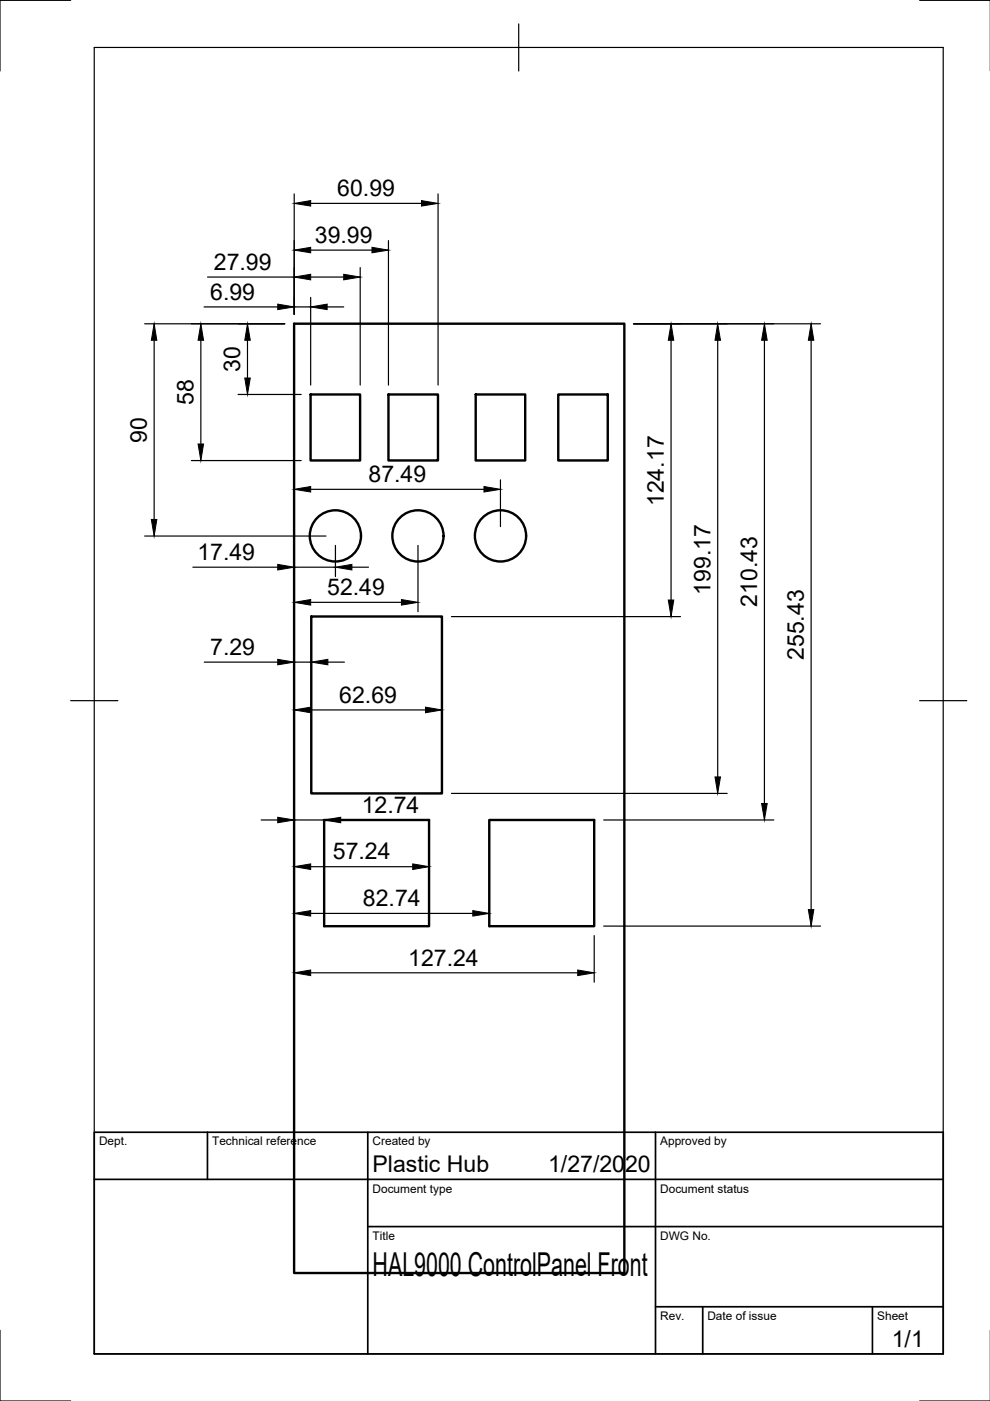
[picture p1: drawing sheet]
<svg xmlns="http://www.w3.org/2000/svg" width="210mm" height="297mm" viewBox="0 0 210 297" stroke-linecap="round" stroke-linejoin="round" font-family="sans-serif">
<!-- layer: Visible -->
<g fill="none" stroke="#000" stroke-width=".51">
<path d="M62.4 68.6h70v201.3h-70zM65.8 83.6h10.5v14h-10.5zM82.4 83.6h10.5v14h-10.5zM100.9 83.6h10.5v14h-10.5zM118.4 83.6h10.5v14h-10.5zM66 130.7h27.7v37.5h-27.7zM68.7 173.8h22.3v22.6h-22.3zM103.7 173.8h22.3v22.6h-22.3z"/>
<circle cx="71.1" cy="113.6" r="5.4"/>
<circle cx="88.6" cy="113.6" r="5.4"/>
<circle cx="106.1" cy="113.6" r="5.4"/>
</g>
<!-- layer: Border -->
<path d="M15 .1h-15v15M20 10.1h180v276.9h-180zM110 5.1v10M195 .1h15M15 148.6h10M195 148.6h10M0 282.1v14.9h15M195 297h15" fill="none" stroke="#000" stroke-width=".25"/>
<!-- layer: TitleBlock -->
<path d="M20 240.1h180v46.9h-180zM20 250h180M44 240.1v9.9M78 240.1v46.9M139 240.1v46.9M78 260.1h122M139 277.1h61M149 277.1v9.9M185 277.1v9.9" fill="none" stroke="#000" stroke-width=".36"/>
<!-- layer: Dimensions -->
<g fill="none" stroke="#000" stroke-width=".25">
<path d="M44 58.7h18.4M62.4 41.1v25.5M65.9 58.7h7M65.9 53h13M65.9 43.1h23.5M76.4 56.7v24.9M82.4 51v30.6M92.9 41.1v40.5M30.7 68.7h29.7M32.7 72.1v38M42.6 72.1v22M43.3 65.1h15.6"/>
<path d="M52.5 72.1v8M62.4 70.6v137.6M62.4 65.1h3.5M65.9 63.1v18.5M69.4 65.1h3.5M134.4 68.7h39.6M142.3 72.1v55.1M152.2 72.1v92.6M162.1 72.1v98.3M172 72.1v120.8M40.6 97.6h23.3M50.5 83.6h13.4"/>
<path d="M30.7 113.7h38.4M65.9 103.7h36.7M71.1 115.6v6.6M88.6 115.6v14.1M106.1 101.7v9.9M40.9 120.3h18M62.4 120.3h8.7M65.9 127.7h19.2M66 132.7v9.7M74.6 120.3h3.5M93.7 132.7v19.8M95.7 130.7h48.6"/>
<path d="M43.3 140.4h15.6M62.4 140.4h3.6M65.9 150.5h24.3M69.5 140.4h3.5M55.4 173.8h3.5M62.4 173.8h6.3M72.2 173.8h18M91 175.9v9.9M95.7 168.2h58.5M103.7 175.9v19.8M128 173.8h36.1M65.9 183.8h21.6"/>
<path d="M65.9 193.7h34.3M126 198.4v9.8M128 196.3h46M65.9 206.3h56.6"/>
</g>
<g fill="#000" stroke="#000" stroke-width=".21">
<path d="M62.4 58.7l3.5-.5v1.1zM62.4 53l3.5-.6v1.2zM62.4 43.1l3.5-.6v1.2zM72.9 58.2l3.5 .5-3.5 .6zM78.9 52.4l3.5 .6-3.5 .6zM89.4 42.5l3.5 .6-3.5 .6zM32.7 68.7l.6 3.4h-1.2zM42.6 68.7l.6 3.4h-1.2zM52.5 68.7l.6 3.4h-1.2zM58.9 64.5l3.5 .6-3.5 .5zM65.9 65.1l3.5-.6v1.1zM142.3 68.7l.6 3.4h-1.2z"/>
<path d="M152.2 68.7l.6 3.4h-1.2zM162.1 68.7l.6 3.4h-1.2zM172 68.7l.6 3.4h-1.2zM42 94.1h1.2l-.6 3.5zM51.9 80.1h1.2l-.6 3.5zM32.1 110.1h1.2l-.6 3.6zM58.9 119.7l3.5 .6-3.5 .5zM62.4 103.7l3.5-.5v1.1zM71.1 120.3l3.5-.6v1.1zM102.6 103.2l3.5 .5-3.5 .6zM58.9 139.8l3.5 .6-3.5 .6zM62.4 127.7l3.5-.6v1.2z"/>
<path d="M66 140.4l3.5-.6v1.2zM85.1 127.1l3.5 .6-3.5 .6zM141.7 127.2h1.2l-.6 3.5zM62.4 150.5l3.5-.6v1.2zM90.2 149.9l3.5 .6-3.5 .6zM58.9 173.3l3.5 .5-3.5 .6zM68.7 173.8l3.5-.5v1.1zM151.6 164.7h1.2l-.6 3.5zM161.5 170.4h1.2l-.6 3.4zM62.4 183.8l3.5-.6v1.1zM62.4 193.7l3.5-.6v1.1zM87.5 183.2l3.5 .6-3.5 .5z"/>
<path d="M100.2 193.1l3.5 .6-3.5 .5zM171.4 192.9h1.2l-.6 3.4zM62.4 206.3l3.5-.6v1.1zM122.5 205.7l3.5 .6-3.5 .5z"/>
</g>
<text font-size="7" x="79" y="270.6">HAL9000 ControlPanel Front</text>
<g font-size="4.9">
<text x="71.5" y="41.6">60.99</text>
<text x="66.8" y="51.5">39.99</text>
<text x="45.4" y="57.2">27.99</text>
<text x="44.6" y="63.5">6.99</text>
<text x="50.9" y="78.9" transform="rotate(-90 50.9 78.9)">30</text>
<text x="41" y="85.9" transform="rotate(-90 41 85.9)">58</text>
<text x="31.1" y="93.8" transform="rotate(-90 31.1 93.8)">90</text>
<text x="78.1" y="102.2">87.49</text>
<text x="140.8" y="107.3" transform="rotate(-90 140.8 107.3)">124.17</text>
<text x="41.8" y="118.7">17.49</text>
<text x="69.4" y="126.1">52.49</text>
<text x="150.6" y="126.1" transform="rotate(-90 150.6 126.1)">199.17</text>
<text x="160.5" y="128.7" transform="rotate(-90 160.5 128.7)">210.43</text>
<text x="44.6" y="138.8">7.29</text>
<text x="170.4" y="139.9" transform="rotate(-90 170.4 139.9)">255.43</text>
<text x="71.9" y="149">62.69</text>
<text x="76.7" y="172.3">12.74</text>
<text x="70.6" y="182.2">57.24</text>
<text x="77" y="192.1">82.74</text>
<text x="86.6" y="204.8">127.24</text>
<text x="79" y="248.5">Plastic Hub</text>
<text x="116.2" y="248.5">1/27/2020</text>
<text x="189.1" y="285.7">1/1</text>
</g>
<g font-size="2.5">
<text x="21" y="242.9">Dept.</text>
<text x="45" y="242.9">Technical reference</text>
<text x="79" y="242.9">Created by</text>
<text x="140" y="242.9">Approved by</text>
<text x="79" y="252.8">Document type</text>
<text x="140" y="252.8">Document status</text>
<text x="79" y="262.9">Title</text>
<text x="140" y="262.9">DWG No.</text>
<text x="140" y="279.9">Rev.</text>
<text x="150" y="279.9">Date of issue</text>
<text x="186" y="279.9">Sheet</text>
</g>
</svg>
